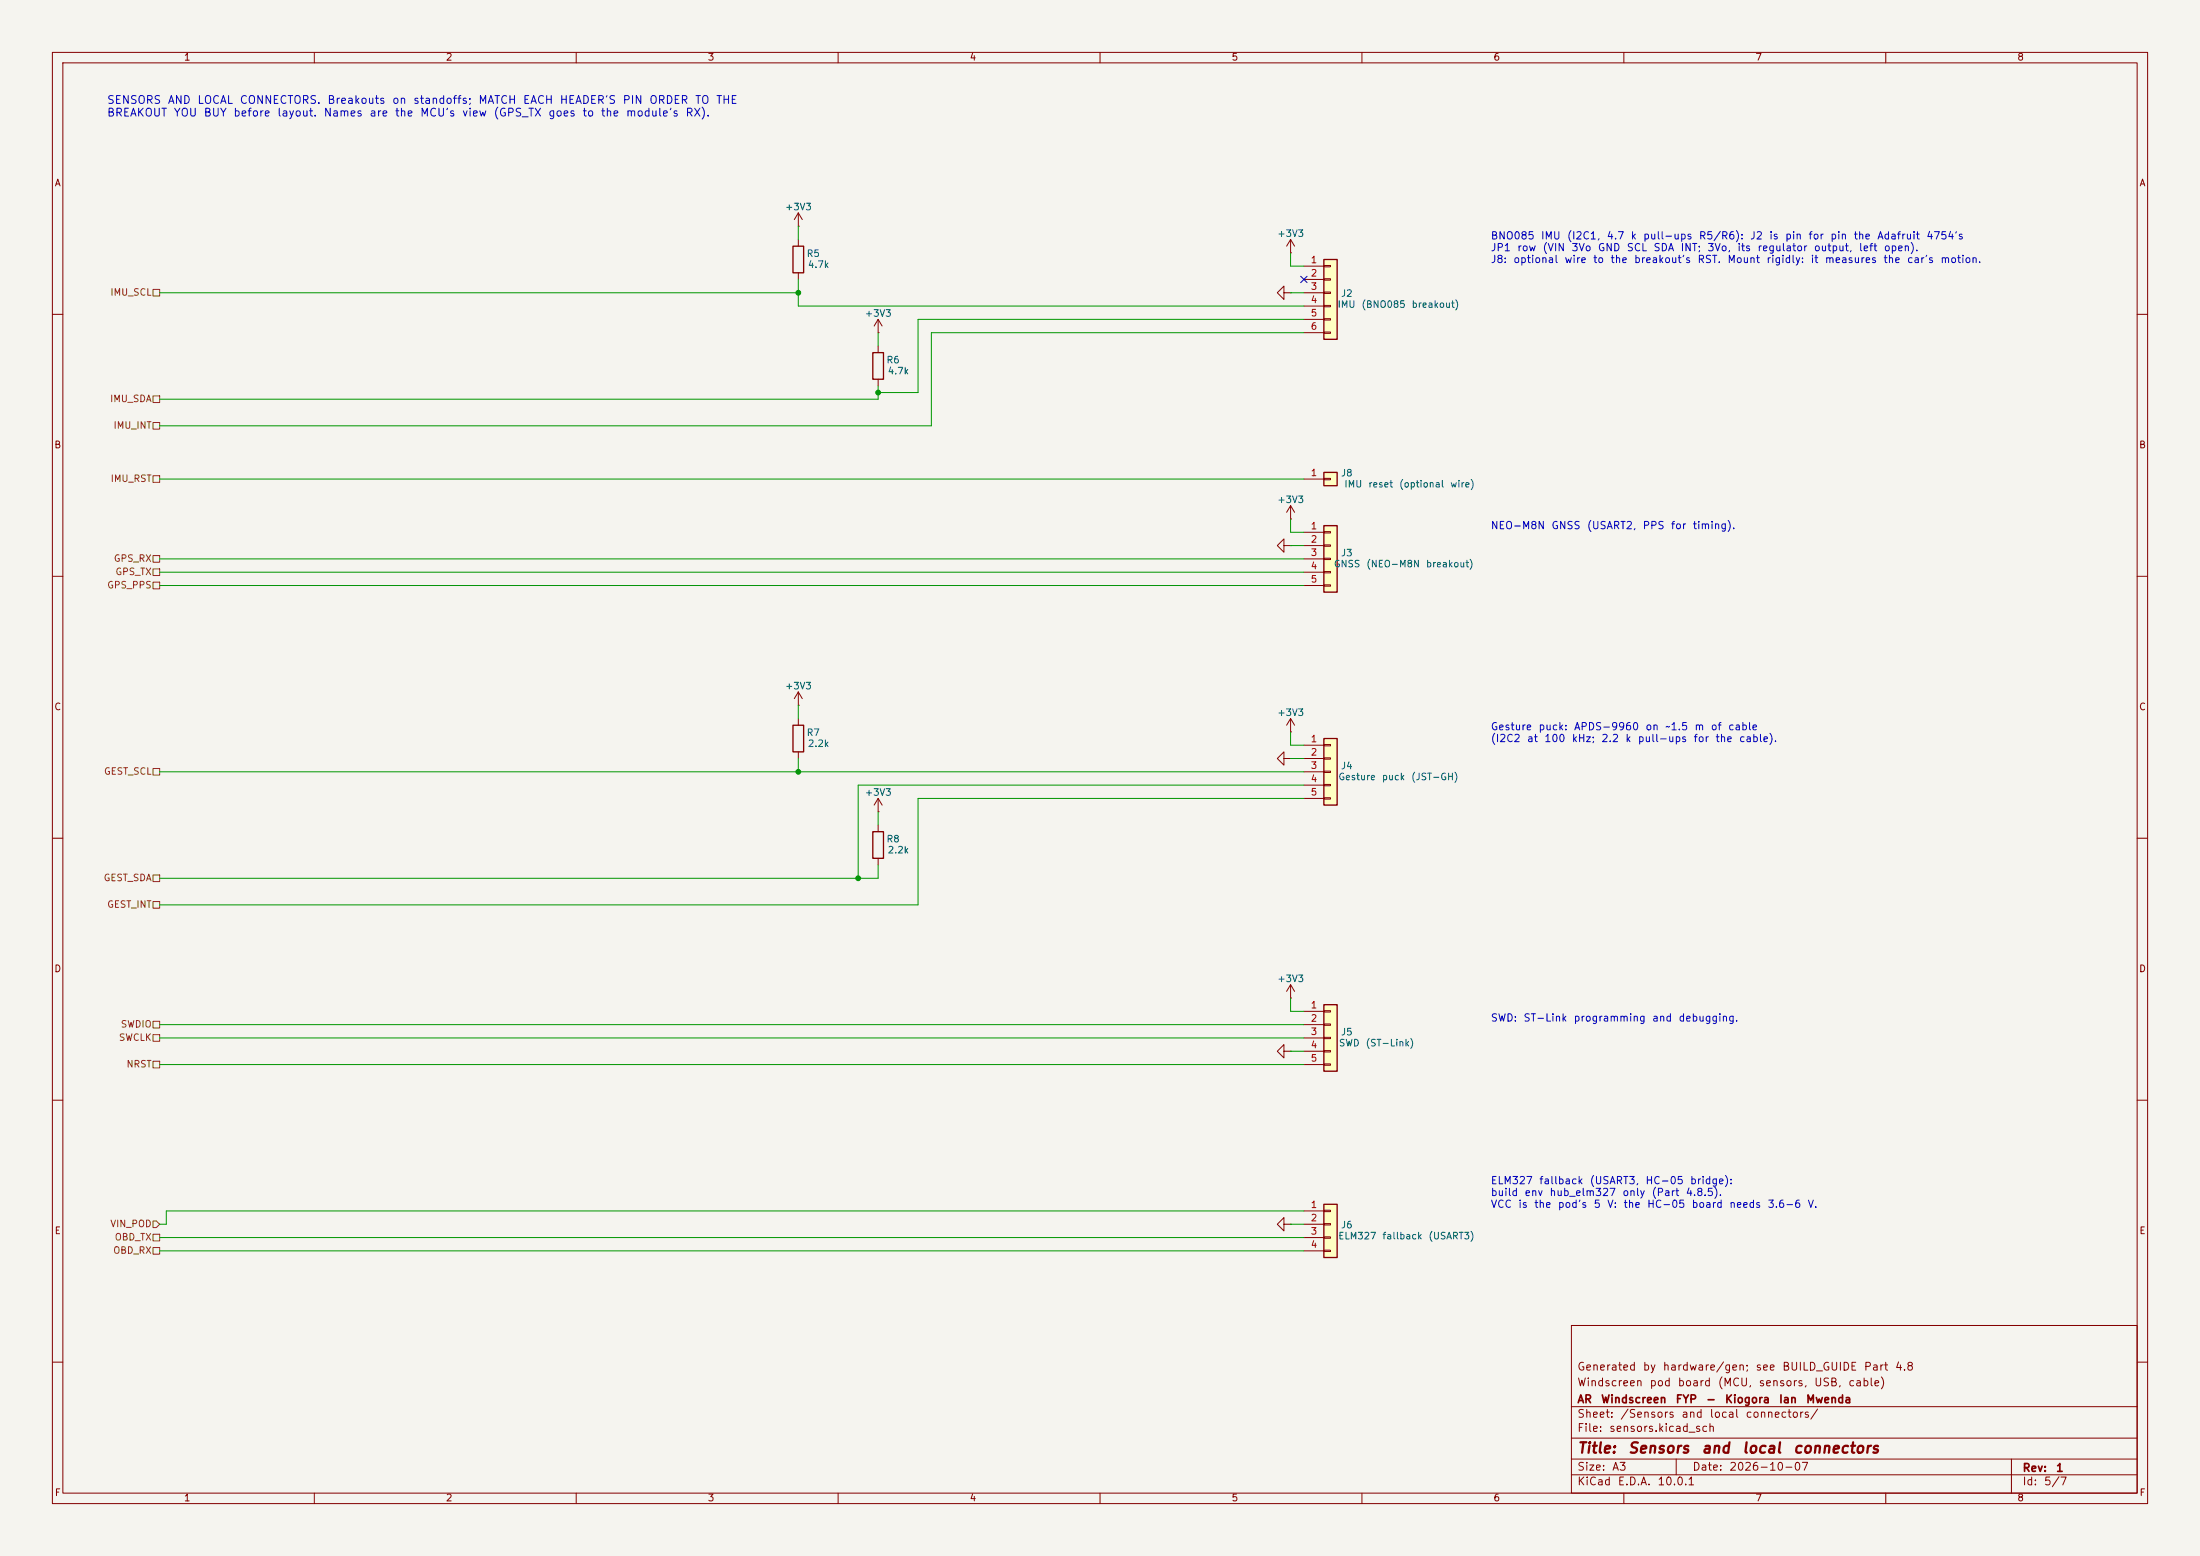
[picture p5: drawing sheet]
(kicad_sch
 (version 20250610)
 (generator "eeschema")
 (generator_version "10.0")
 (paper "A3")
 (title_block
  (title "Sensors and local connectors")
  (date "2026-10-07")
  (rev "1")
  (company "AR Windscreen FYP - Kiogora Ian Mwenda")
  (comment 1 "Windscreen pod board (MCU, sensors, USB, cable)")
  (comment 2 "Generated by hardware/gen; see BUILD_GUIDE Part 4.8"))
 (lib_symbols
  (symbol "Connector_Generic:Conn_01x06"
   (pin_names
    (offset 1.016) (hide yes)) (exclude_from_sim no) (in_bom yes) (on_board yes)
   (in_pos_files yes)
   (duplicate_pin_numbers_are_jumpers no)
   (property "Reference" "J" (at 0 7.62 0) (show_name no) (do_not_autoplace no) (effects (font (size 1.27 1.27))))
   (property "Value" "Conn_01x06" (at 0 -10.16 0) (show_name no) (do_not_autoplace no) (effects (font (size 1.27 1.27))))
   (property "Footprint" "" (at 0 0 0) (show_name no) (do_not_autoplace no) (hide yes) (effects (font (size 1.27 1.27))))
   (property "Datasheet" "" (at 0 0 0) (show_name no) (do_not_autoplace no) (hide yes) (effects (font (size 1.27 1.27))))
   (property "Description" "Generic connector, single row, 01x06, script generated (kicad-library-utils/schlib/autogen/connector/)" (at 0 0 0) (show_name no) (do_not_autoplace no) (hide yes) (effects (font (size 1.27 1.27))))
   (symbol "Conn_01x06_1_1"
    (rectangle (start -1.27 6.35) (end 1.27 -8.89) (stroke (width 0.254) (type default)) (fill (type background)))
    (rectangle (start -1.27 5.207) (end 0 4.953) (stroke (width 0.1524) (type default)) (fill (type none)))
    (rectangle (start -1.27 2.667) (end 0 2.413) (stroke (width 0.1524) (type default)) (fill (type none)))
    (rectangle (start -1.27 0.127) (end 0 -0.127) (stroke (width 0.1524) (type default)) (fill (type none)))
    (rectangle (start -1.27 -2.413) (end 0 -2.667) (stroke (width 0.1524) (type default)) (fill (type none)))
    (rectangle (start -1.27 -4.953) (end 0 -5.207) (stroke (width 0.1524) (type default)) (fill (type none)))
    (rectangle (start -1.27 -7.493) (end 0 -7.747) (stroke (width 0.1524) (type default)) (fill (type none)))
    (pin passive line (at -5.08 5.08 0) (length 3.81) (name "Pin_1" (effects (font (size 1.27 1.27)))) (number "1" (effects (font (size 1.27 1.27)))))
    (pin passive line (at -5.08 2.54 0) (length 3.81) (name "Pin_2" (effects (font (size 1.27 1.27)))) (number "2" (effects (font (size 1.27 1.27)))))
    (pin passive line (at -5.08 0 0) (length 3.81) (name "Pin_3" (effects (font (size 1.27 1.27)))) (number "3" (effects (font (size 1.27 1.27)))))
    (pin passive line (at -5.08 -2.54 0) (length 3.81) (name "Pin_4" (effects (font (size 1.27 1.27)))) (number "4" (effects (font (size 1.27 1.27)))))
    (pin passive line (at -5.08 -5.08 0) (length 3.81) (name "Pin_5" (effects (font (size 1.27 1.27)))) (number "5" (effects (font (size 1.27 1.27)))))
    (pin passive line (at -5.08 -7.62 0) (length 3.81) (name "Pin_6" (effects (font (size 1.27 1.27)))) (number "6" (effects (font (size 1.27 1.27))))))
   (embedded_fonts no))
  (symbol "Connector_Generic:Conn_01x01"
   (pin_names
    (offset 1.016) (hide yes)) (exclude_from_sim no) (in_bom yes) (on_board yes)
   (in_pos_files yes)
   (duplicate_pin_numbers_are_jumpers no)
   (property "Reference" "J" (at 0 2.54 0) (show_name no) (do_not_autoplace no) (effects (font (size 1.27 1.27))))
   (property "Value" "Conn_01x01" (at 0 -2.54 0) (show_name no) (do_not_autoplace no) (effects (font (size 1.27 1.27))))
   (property "Footprint" "" (at 0 0 0) (show_name no) (do_not_autoplace no) (hide yes) (effects (font (size 1.27 1.27))))
   (property "Datasheet" "" (at 0 0 0) (show_name no) (do_not_autoplace no) (hide yes) (effects (font (size 1.27 1.27))))
   (property "Description" "Generic connector, single row, 01x01, script generated (kicad-library-utils/schlib/autogen/connector/)" (at 0 0 0) (show_name no) (do_not_autoplace no) (hide yes) (effects (font (size 1.27 1.27))))
   (symbol "Conn_01x01_1_1"
    (rectangle (start -1.27 1.27) (end 1.27 -1.27) (stroke (width 0.254) (type default)) (fill (type background)))
    (rectangle (start -1.27 0.127) (end 0 -0.127) (stroke (width 0.1524) (type default)) (fill (type none)))
    (pin passive line (at -5.08 0 0) (length 3.81) (name "Pin_1" (effects (font (size 1.27 1.27)))) (number "1" (effects (font (size 1.27 1.27))))))
   (embedded_fonts no))
  (symbol "Device:R"
   (pin_numbers (hide yes))
   (pin_names
    (offset 0)) (exclude_from_sim no) (in_bom yes) (on_board yes)
   (in_pos_files yes)
   (duplicate_pin_numbers_are_jumpers no)
   (property "Reference" "R" (at 2.032 0 90) (show_name no) (do_not_autoplace no) (effects (font (size 1.27 1.27))))
   (property "Value" "R" (at 0 0 90) (show_name no) (do_not_autoplace no) (effects (font (size 1.27 1.27))))
   (property "Footprint" "" (at -1.778 0 90) (show_name no) (do_not_autoplace no) (hide yes) (effects (font (size 1.27 1.27))))
   (property "Datasheet" "" (at 0 0 0) (show_name no) (do_not_autoplace no) (hide yes) (effects (font (size 1.27 1.27))))
   (property "Description" "Resistor" (at 0 0 0) (show_name no) (do_not_autoplace no) (hide yes) (effects (font (size 1.27 1.27))))
   (symbol "R_0_1"
    (rectangle (start -1.016 -2.54) (end 1.016 2.54) (stroke (width 0.254) (type default)) (fill (type none))))
   (symbol "R_1_1"
    (pin passive line (at 0 3.81 270) (length 1.27) (name "" (effects (font (size 1.27 1.27)))) (number "1" (effects (font (size 1.27 1.27)))))
    (pin passive line (at 0 -3.81 90) (length 1.27) (name "" (effects (font (size 1.27 1.27)))) (number "2" (effects (font (size 1.27 1.27))))))
   (embedded_fonts no))
  (symbol "Connector_Generic:Conn_01x05"
   (pin_names
    (offset 1.016) (hide yes)) (exclude_from_sim no) (in_bom yes) (on_board yes)
   (in_pos_files yes)
   (duplicate_pin_numbers_are_jumpers no)
   (property "Reference" "J" (at 0 7.62 0) (show_name no) (do_not_autoplace no) (effects (font (size 1.27 1.27))))
   (property "Value" "Conn_01x05" (at 0 -7.62 0) (show_name no) (do_not_autoplace no) (effects (font (size 1.27 1.27))))
   (property "Footprint" "" (at 0 0 0) (show_name no) (do_not_autoplace no) (hide yes) (effects (font (size 1.27 1.27))))
   (property "Datasheet" "" (at 0 0 0) (show_name no) (do_not_autoplace no) (hide yes) (effects (font (size 1.27 1.27))))
   (property "Description" "Generic connector, single row, 01x05, script generated (kicad-library-utils/schlib/autogen/connector/)" (at 0 0 0) (show_name no) (do_not_autoplace no) (hide yes) (effects (font (size 1.27 1.27))))
   (symbol "Conn_01x05_1_1"
    (rectangle (start -1.27 6.35) (end 1.27 -6.35) (stroke (width 0.254) (type default)) (fill (type background)))
    (rectangle (start -1.27 5.207) (end 0 4.953) (stroke (width 0.1524) (type default)) (fill (type none)))
    (rectangle (start -1.27 2.667) (end 0 2.413) (stroke (width 0.1524) (type default)) (fill (type none)))
    (rectangle (start -1.27 0.127) (end 0 -0.127) (stroke (width 0.1524) (type default)) (fill (type none)))
    (rectangle (start -1.27 -2.413) (end 0 -2.667) (stroke (width 0.1524) (type default)) (fill (type none)))
    (rectangle (start -1.27 -4.953) (end 0 -5.207) (stroke (width 0.1524) (type default)) (fill (type none)))
    (pin passive line (at -5.08 5.08 0) (length 3.81) (name "Pin_1" (effects (font (size 1.27 1.27)))) (number "1" (effects (font (size 1.27 1.27)))))
    (pin passive line (at -5.08 2.54 0) (length 3.81) (name "Pin_2" (effects (font (size 1.27 1.27)))) (number "2" (effects (font (size 1.27 1.27)))))
    (pin passive line (at -5.08 0 0) (length 3.81) (name "Pin_3" (effects (font (size 1.27 1.27)))) (number "3" (effects (font (size 1.27 1.27)))))
    (pin passive line (at -5.08 -2.54 0) (length 3.81) (name "Pin_4" (effects (font (size 1.27 1.27)))) (number "4" (effects (font (size 1.27 1.27)))))
    (pin passive line (at -5.08 -5.08 0) (length 3.81) (name "Pin_5" (effects (font (size 1.27 1.27)))) (number "5" (effects (font (size 1.27 1.27))))))
   (embedded_fonts no))
  (symbol "Connector_Generic:Conn_01x04"
   (pin_names
    (offset 1.016) (hide yes)) (exclude_from_sim no) (in_bom yes) (on_board yes)
   (in_pos_files yes)
   (duplicate_pin_numbers_are_jumpers no)
   (property "Reference" "J" (at 0 5.08 0) (show_name no) (do_not_autoplace no) (effects (font (size 1.27 1.27))))
   (property "Value" "Conn_01x04" (at 0 -7.62 0) (show_name no) (do_not_autoplace no) (effects (font (size 1.27 1.27))))
   (property "Footprint" "" (at 0 0 0) (show_name no) (do_not_autoplace no) (hide yes) (effects (font (size 1.27 1.27))))
   (property "Datasheet" "" (at 0 0 0) (show_name no) (do_not_autoplace no) (hide yes) (effects (font (size 1.27 1.27))))
   (property "Description" "Generic connector, single row, 01x04, script generated (kicad-library-utils/schlib/autogen/connector/)" (at 0 0 0) (show_name no) (do_not_autoplace no) (hide yes) (effects (font (size 1.27 1.27))))
   (symbol "Conn_01x04_1_1"
    (rectangle (start -1.27 3.81) (end 1.27 -6.35) (stroke (width 0.254) (type default)) (fill (type background)))
    (rectangle (start -1.27 2.667) (end 0 2.413) (stroke (width 0.1524) (type default)) (fill (type none)))
    (rectangle (start -1.27 0.127) (end 0 -0.127) (stroke (width 0.1524) (type default)) (fill (type none)))
    (rectangle (start -1.27 -2.413) (end 0 -2.667) (stroke (width 0.1524) (type default)) (fill (type none)))
    (rectangle (start -1.27 -4.953) (end 0 -5.207) (stroke (width 0.1524) (type default)) (fill (type none)))
    (pin passive line (at -5.08 2.54 0) (length 3.81) (name "Pin_1" (effects (font (size 1.27 1.27)))) (number "1" (effects (font (size 1.27 1.27)))))
    (pin passive line (at -5.08 0 0) (length 3.81) (name "Pin_2" (effects (font (size 1.27 1.27)))) (number "2" (effects (font (size 1.27 1.27)))))
    (pin passive line (at -5.08 -2.54 0) (length 3.81) (name "Pin_3" (effects (font (size 1.27 1.27)))) (number "3" (effects (font (size 1.27 1.27)))))
    (pin passive line (at -5.08 -5.08 0) (length 3.81) (name "Pin_4" (effects (font (size 1.27 1.27)))) (number "4" (effects (font (size 1.27 1.27))))))
   (embedded_fonts no))
  (symbol "power:+3V3"
   (power global)
   (pin_numbers (hide yes))
   (pin_names
    (offset 0) (hide yes)) (exclude_from_sim no) (in_bom yes) (on_board yes)
   (in_pos_files yes)
   (duplicate_pin_numbers_are_jumpers no)
   (property "Reference" "#PWR" (at 0 -3.81 0) (show_name no) (do_not_autoplace no) (hide yes) (effects (font (size 1.27 1.27))))
   (property "Value" "+3V3" (at 0 3.556 0) (show_name no) (do_not_autoplace no) (effects (font (size 1.27 1.27))))
   (property "Footprint" "" (at 0 0 0) (show_name no) (do_not_autoplace no) (hide yes) (effects (font (size 1.27 1.27))))
   (property "Datasheet" "" (at 0 0 0) (show_name no) (do_not_autoplace no) (hide yes) (effects (font (size 1.27 1.27))))
   (property "Description" "Power symbol creates a global label with name \"+3V3\"" (at 0 0 0) (show_name no) (do_not_autoplace no) (hide yes) (effects (font (size 1.27 1.27))))
   (symbol "+3V3_0_1"
    (polyline (pts (xy -0.762 1.27) (xy 0 2.54)) (stroke (width 0) (type default)) (fill (type none)))
    (polyline (pts (xy 0 2.54) (xy 0.762 1.27)) (stroke (width 0) (type default)) (fill (type none)))
    (polyline (pts (xy 0 0) (xy 0 2.54)) (stroke (width 0) (type default)) (fill (type none))))
   (symbol "+3V3_1_1"
    (pin power_in line (at 0 0 90) (length 0) (name "" (effects (font (size 1.27 1.27)))) (number "1" (effects (font (size 1.27 1.27))))))
   (embedded_fonts no))
  (symbol "power:GND"
   (power global)
   (pin_numbers (hide yes))
   (pin_names
    (offset 0) (hide yes)) (exclude_from_sim no) (in_bom yes) (on_board yes)
   (in_pos_files yes)
   (duplicate_pin_numbers_are_jumpers no)
   (property "Reference" "#PWR" (at 0 -6.35 0) (show_name no) (do_not_autoplace no) (hide yes) (effects (font (size 1.27 1.27))))
   (property "Value" "GND" (at 0 -3.81 0) (show_name no) (do_not_autoplace no) (effects (font (size 1.27 1.27))))
   (property "Footprint" "" (at 0 0 0) (show_name no) (do_not_autoplace no) (hide yes) (effects (font (size 1.27 1.27))))
   (property "Datasheet" "" (at 0 0 0) (show_name no) (do_not_autoplace no) (hide yes) (effects (font (size 1.27 1.27))))
   (property "Description" "Power symbol creates a global label with name \"GND\" , ground" (at 0 0 0) (show_name no) (do_not_autoplace no) (hide yes) (effects (font (size 1.27 1.27))))
   (symbol "GND_0_1"
    (polyline (pts (xy 0 0) (xy 0 -1.27) (xy 1.27 -1.27) (xy 0 -2.54) (xy -1.27 -1.27) (xy 0 -1.27)) (stroke (width 0) (type default)) (fill (type none))))
   (symbol "GND_1_1"
    (pin power_in line (at 0 0 270) (length 0) (name "" (effects (font (size 1.27 1.27)))) (number "1" (effects (font (size 1.27 1.27))))))
   (embedded_fonts no)))
 (text "SENSORS AND LOCAL CONNECTORS. Breakouts on standoffs; MATCH EACH HEADER'S PIN ORDER TO THE\nBREAKOUT YOU BUY before layout. Names are the MCU's view (GPS_TX goes to the module's RX)."
  (exclude_from_sim no)
  (at 20.32 22.86 0)
  (effects (font (size 1.5 1.5)) (justify left bottom)))
 (text "BNO085 IMU (I2C1, 4.7 k pull-ups R5/R6): J2 is pin for pin the Adafruit 4754's\nJP1 row (VIN 3Vo GND SCL SDA INT; 3Vo, its regulator output, left open).\nJ8: optional wire to the breakout's RST. Mount rigidly: it measures the car's motion."
  (exclude_from_sim no)
  (at 284.48 50.8 0)
  (effects (font (size 1.4 1.4)) (justify left bottom)))
 (text "NEO-M8N GNSS (USART2, PPS for timing)."
  (exclude_from_sim no)
  (at 284.48 101.6 0)
  (effects (font (size 1.4 1.4)) (justify left bottom)))
 (text "Gesture puck: APDS-9960 on ~1.5 m of cable\n(I2C2 at 100 kHz; 2.2 k pull-ups for the cable)."
  (exclude_from_sim no)
  (at 284.48 142.24 0)
  (effects (font (size 1.4 1.4)) (justify left bottom)))
 (text "SWD: ST-Link programming and debugging."
  (exclude_from_sim no)
  (at 284.48 195.58 0)
  (effects (font (size 1.4 1.4)) (justify left bottom)))
 (text "ELM327 fallback (USART3, HC-05 bridge):\nbuild env hub_elm327 only (Part 4.8.5).\nVCC is the pod's 5 V: the HC-05 board needs 3.6-6 V."
  (exclude_from_sim no)
  (at 284.48 231.14 0)
  (effects (font (size 1.4 1.4)) (justify left bottom)))
 (symbol
  (lib_id "Connector_Generic:Conn_01x06")
  (at 254.0 55.88 0)
  (unit 1)
  (exclude_from_sim no)
  (in_bom yes)
  (on_board yes)
  (dnp no)
  (property "Reference" "J2" (at 257.086 56.1 0) (effects (font (size 1.27 1.27))))
  (property "Value" "IMU (BNO085 breakout)" (at 266.738 58.2 0) (effects (font (size 1.27 1.27))))
  (property "Footprint" "Connector_PinHeader_2.54mm:PinHeader_1x06_P2.54mm_Vertical" (at 254.0 55.88 0) (hide yes) (effects (font (size 1.27 1.27))))
  (property "Datasheet" "" (at 254.0 55.88 0) (hide yes) (effects (font (size 1.27 1.27))))
  (property "Description" "Adafruit 4754 JP1 row: VIN 3Vo(open) GND SCL SDA INT; mount the breakout rigidly" (at 254.0 55.88 0) (hide yes) (effects (font (size 1.27 1.27))))
  (pin "1")
  (pin "2")
  (pin "3")
  (pin "4")
  (pin "5")
  (pin "6"))
 (symbol
  (lib_id "Connector_Generic:Conn_01x01")
  (at 254.0 91.44 0)
  (unit 1)
  (exclude_from_sim no)
  (in_bom yes)
  (on_board yes)
  (dnp no)
  (property "Reference" "J8" (at 257.086 90.39 0) (effects (font (size 1.27 1.27))))
  (property "Value" "IMU reset (optional wire)" (at 268.77 92.49 0) (effects (font (size 1.27 1.27))))
  (property "Footprint" "Connector_PinHeader_2.54mm:PinHeader_1x01_P2.54mm_Vertical" (at 254.0 91.44 0) (hide yes) (effects (font (size 1.27 1.27))))
  (property "Datasheet" "" (at 254.0 91.44 0) (hide yes) (effects (font (size 1.27 1.27))))
  (property "Description" "optional jumper to the BNO085 breakout's RST (JP2 pin 4)" (at 254.0 91.44 0) (hide yes) (effects (font (size 1.27 1.27))))
  (pin "1"))
 (symbol
  (lib_id "Device:R")
  (at 152.4 49.53 0)
  (unit 1)
  (exclude_from_sim no)
  (in_bom yes)
  (on_board yes)
  (dnp no)
  (property "Reference" "R5" (at 155.232 48.48 0) (effects (font (size 1.27 1.27))))
  (property "Value" "4.7k" (at 156.248 50.58 0) (effects (font (size 1.27 1.27))))
  (property "Footprint" "Resistor_SMD:R_0805_2012Metric" (at 152.4 49.53 0) (hide yes) (effects (font (size 1.27 1.27))))
  (property "Datasheet" "" (at 152.4 49.53 0) (hide yes) (effects (font (size 1.27 1.27))))
  (property "Description" "" (at 152.4 49.53 0) (hide yes) (effects (font (size 1.27 1.27))))
  (pin "1")
  (pin "2"))
 (symbol
  (lib_id "Device:R")
  (at 167.64 69.85 0)
  (unit 1)
  (exclude_from_sim no)
  (in_bom yes)
  (on_board yes)
  (dnp no)
  (property "Reference" "R6" (at 170.472 68.8 0) (effects (font (size 1.27 1.27))))
  (property "Value" "4.7k" (at 171.488 70.9 0) (effects (font (size 1.27 1.27))))
  (property "Footprint" "Resistor_SMD:R_0805_2012Metric" (at 167.64 69.85 0) (hide yes) (effects (font (size 1.27 1.27))))
  (property "Datasheet" "" (at 167.64 69.85 0) (hide yes) (effects (font (size 1.27 1.27))))
  (property "Description" "" (at 167.64 69.85 0) (hide yes) (effects (font (size 1.27 1.27))))
  (pin "1")
  (pin "2"))
 (symbol
  (lib_id "Connector_Generic:Conn_01x05")
  (at 254.0 106.68 0)
  (unit 1)
  (exclude_from_sim no)
  (in_bom yes)
  (on_board yes)
  (dnp no)
  (property "Reference" "J3" (at 257.086 105.63 0) (effects (font (size 1.27 1.27))))
  (property "Value" "GNSS (NEO-M8N breakout)" (at 267.754 107.73 0) (effects (font (size 1.27 1.27))))
  (property "Footprint" "Connector_PinHeader_2.54mm:PinHeader_1x05_P2.54mm_Vertical" (at 254.0 106.68 0) (hide yes) (effects (font (size 1.27 1.27))))
  (property "Datasheet" "" (at 254.0 106.68 0) (hide yes) (effects (font (size 1.27 1.27))))
  (property "Description" "MCU GPS_TX goes to the module's RX: names are the MCU's view. Match the breakout's pin order before layout" (at 254.0 106.68 0) (hide yes) (effects (font (size 1.27 1.27))))
  (pin "1")
  (pin "2")
  (pin "3")
  (pin "4")
  (pin "5"))
 (symbol
  (lib_id "Connector_Generic:Conn_01x05")
  (at 254.0 147.32 0)
  (unit 1)
  (exclude_from_sim no)
  (in_bom yes)
  (on_board yes)
  (dnp no)
  (property "Reference" "J4" (at 257.086 146.27 0) (effects (font (size 1.27 1.27))))
  (property "Value" "Gesture puck (JST-GH)" (at 266.738 148.37 0) (effects (font (size 1.27 1.27))))
  (property "Footprint" "Connector_JST:JST_GH_SM05B-GHS-TB_1x05-1MP_P1.25mm_Horizontal" (at 254.0 147.32 0) (hide yes) (effects (font (size 1.27 1.27))))
  (property "Datasheet" "" (at 254.0 147.32 0) (hide yes) (effects (font (size 1.27 1.27))))
  (property "Description" "APDS-9960 on its own ~1.5 m cable, I2C2 at 100 kHz" (at 254.0 147.32 0) (hide yes) (effects (font (size 1.27 1.27))))
  (pin "1")
  (pin "2")
  (pin "3")
  (pin "4")
  (pin "5"))
 (symbol
  (lib_id "Device:R")
  (at 152.4 140.97 0)
  (unit 1)
  (exclude_from_sim no)
  (in_bom yes)
  (on_board yes)
  (dnp no)
  (property "Reference" "R7" (at 155.232 139.92 0) (effects (font (size 1.27 1.27))))
  (property "Value" "2.2k" (at 156.248 142.02 0) (effects (font (size 1.27 1.27))))
  (property "Footprint" "Resistor_SMD:R_0805_2012Metric" (at 152.4 140.97 0) (hide yes) (effects (font (size 1.27 1.27))))
  (property "Datasheet" "" (at 152.4 140.97 0) (hide yes) (effects (font (size 1.27 1.27))))
  (property "Description" "stronger pull-up for the cable" (at 152.4 140.97 0) (hide yes) (effects (font (size 1.27 1.27))))
  (pin "1")
  (pin "2"))
 (symbol
  (lib_id "Device:R")
  (at 167.64 161.29 0)
  (unit 1)
  (exclude_from_sim no)
  (in_bom yes)
  (on_board yes)
  (dnp no)
  (property "Reference" "R8" (at 170.472 160.24 0) (effects (font (size 1.27 1.27))))
  (property "Value" "2.2k" (at 171.488 162.34 0) (effects (font (size 1.27 1.27))))
  (property "Footprint" "Resistor_SMD:R_0805_2012Metric" (at 167.64 161.29 0) (hide yes) (effects (font (size 1.27 1.27))))
  (property "Datasheet" "" (at 167.64 161.29 0) (hide yes) (effects (font (size 1.27 1.27))))
  (property "Description" "" (at 167.64 161.29 0) (hide yes) (effects (font (size 1.27 1.27))))
  (pin "1")
  (pin "2"))
 (symbol
  (lib_id "Connector_Generic:Conn_01x05")
  (at 254.0 198.12 0)
  (unit 1)
  (exclude_from_sim no)
  (in_bom yes)
  (on_board yes)
  (dnp no)
  (property "Reference" "J5" (at 257.086 197.07 0) (effects (font (size 1.27 1.27))))
  (property "Value" "SWD (ST-Link)" (at 262.674 199.17 0) (effects (font (size 1.27 1.27))))
  (property "Footprint" "Connector_PinHeader_2.54mm:PinHeader_1x05_P2.54mm_Vertical" (at 254.0 198.12 0) (hide yes) (effects (font (size 1.27 1.27))))
  (property "Datasheet" "" (at 254.0 198.12 0) (hide yes) (effects (font (size 1.27 1.27))))
  (property "Description" "" (at 254.0 198.12 0) (hide yes) (effects (font (size 1.27 1.27))))
  (pin "1")
  (pin "2")
  (pin "3")
  (pin "4")
  (pin "5"))
 (symbol
  (lib_id "Connector_Generic:Conn_01x04")
  (at 254.0 233.68 0)
  (unit 1)
  (exclude_from_sim no)
  (in_bom yes)
  (on_board yes)
  (dnp no)
  (property "Reference" "J6" (at 257.086 233.9 0) (effects (font (size 1.27 1.27))))
  (property "Value" "ELM327 fallback (USART3)" (at 268.262 236.0 0) (effects (font (size 1.27 1.27))))
  (property "Footprint" "Connector_PinHeader_2.54mm:PinHeader_1x04_P2.54mm_Vertical" (at 254.0 233.68 0) (hide yes) (effects (font (size 1.27 1.27))))
  (property "Datasheet" "" (at 254.0 233.68 0) (hide yes) (effects (font (size 1.27 1.27))))
  (property "Description" "HC-05 bridge to a Bluetooth ELM327, env:hub_elm327 only (Part 4.8.5); VCC is the pod's 5 V" (at 254.0 233.68 0) (hide yes) (effects (font (size 1.27 1.27))))
  (pin "1")
  (pin "2")
  (pin "3")
  (pin "4"))
 (no_connect
  (at 248.92 53.34))
 (wire
  (pts (xy 248.92 50.8) (xy 246.38 50.8))
  (stroke (width 0) (type default)))
 (wire
  (pts (xy 246.38 50.8) (xy 246.38 48.26))
  (stroke (width 0) (type default)))
 (symbol
  (lib_id "power:+3V3")
  (at 246.38 48.26 0)
  (unit 1)
  (exclude_from_sim no)
  (in_bom yes)
  (on_board yes)
  (dnp no)
  (property "Reference" "#PWR042" (at 246.38 48.26 0) (hide yes) (effects (font (size 1.27 1.27))))
  (property "Value" "+3V3" (at 246.38 44.66 0) (effects (font (size 1.27 1.27))))
  (property "Footprint" "" (at 246.38 48.26 0) (hide yes) (effects (font (size 1.27 1.27))))
  (property "Datasheet" "" (at 246.38 48.26 0) (hide yes) (effects (font (size 1.27 1.27))))
  (pin "1"))
 (wire
  (pts (xy 248.92 55.88) (xy 246.38 55.88))
  (stroke (width 0) (type default)))
 (symbol
  (lib_id "power:GND")
  (at 246.38 55.88 270)
  (unit 1)
  (exclude_from_sim no)
  (in_bom yes)
  (on_board yes)
  (dnp no)
  (property "Reference" "#PWR043" (at 246.38 55.88 0) (hide yes) (effects (font (size 1.27 1.27))))
  (property "Value" "GND" (at 251.33 55.88 90) (hide yes) (effects (font (size 1.27 1.27))))
  (property "Footprint" "" (at 246.38 55.88 0) (hide yes) (effects (font (size 1.27 1.27))))
  (property "Datasheet" "" (at 246.38 55.88 0) (hide yes) (effects (font (size 1.27 1.27))))
  (pin "1"))
 (wire
  (pts (xy 152.4 45.72) (xy 152.4 43.18))
  (stroke (width 0) (type default)))
 (symbol
  (lib_id "power:+3V3")
  (at 152.4 43.18 0)
  (unit 1)
  (exclude_from_sim no)
  (in_bom yes)
  (on_board yes)
  (dnp no)
  (property "Reference" "#PWR044" (at 152.4 43.18 0) (hide yes) (effects (font (size 1.27 1.27))))
  (property "Value" "+3V3" (at 152.4 39.58 0) (effects (font (size 1.27 1.27))))
  (property "Footprint" "" (at 152.4 43.18 0) (hide yes) (effects (font (size 1.27 1.27))))
  (property "Datasheet" "" (at 152.4 43.18 0) (hide yes) (effects (font (size 1.27 1.27))))
  (pin "1"))
 (wire
  (pts (xy 167.64 66.04) (xy 167.64 63.5))
  (stroke (width 0) (type default)))
 (symbol
  (lib_id "power:+3V3")
  (at 167.64 63.5 0)
  (unit 1)
  (exclude_from_sim no)
  (in_bom yes)
  (on_board yes)
  (dnp no)
  (property "Reference" "#PWR045" (at 167.64 63.5 0) (hide yes) (effects (font (size 1.27 1.27))))
  (property "Value" "+3V3" (at 167.64 59.9 0) (effects (font (size 1.27 1.27))))
  (property "Footprint" "" (at 167.64 63.5 0) (hide yes) (effects (font (size 1.27 1.27))))
  (property "Datasheet" "" (at 167.64 63.5 0) (hide yes) (effects (font (size 1.27 1.27))))
  (pin "1"))
 (wire
  (pts (xy 248.92 101.6) (xy 246.38 101.6))
  (stroke (width 0) (type default)))
 (wire
  (pts (xy 246.38 101.6) (xy 246.38 99.06))
  (stroke (width 0) (type default)))
 (symbol
  (lib_id "power:+3V3")
  (at 246.38 99.06 0)
  (unit 1)
  (exclude_from_sim no)
  (in_bom yes)
  (on_board yes)
  (dnp no)
  (property "Reference" "#PWR046" (at 246.38 99.06 0) (hide yes) (effects (font (size 1.27 1.27))))
  (property "Value" "+3V3" (at 246.38 95.46 0) (effects (font (size 1.27 1.27))))
  (property "Footprint" "" (at 246.38 99.06 0) (hide yes) (effects (font (size 1.27 1.27))))
  (property "Datasheet" "" (at 246.38 99.06 0) (hide yes) (effects (font (size 1.27 1.27))))
  (pin "1"))
 (wire
  (pts (xy 248.92 104.14) (xy 246.38 104.14))
  (stroke (width 0) (type default)))
 (symbol
  (lib_id "power:GND")
  (at 246.38 104.14 270)
  (unit 1)
  (exclude_from_sim no)
  (in_bom yes)
  (on_board yes)
  (dnp no)
  (property "Reference" "#PWR047" (at 246.38 104.14 0) (hide yes) (effects (font (size 1.27 1.27))))
  (property "Value" "GND" (at 251.33 104.14 90) (hide yes) (effects (font (size 1.27 1.27))))
  (property "Footprint" "" (at 246.38 104.14 0) (hide yes) (effects (font (size 1.27 1.27))))
  (property "Datasheet" "" (at 246.38 104.14 0) (hide yes) (effects (font (size 1.27 1.27))))
  (pin "1"))
 (wire
  (pts (xy 248.92 142.24) (xy 246.38 142.24))
  (stroke (width 0) (type default)))
 (wire
  (pts (xy 246.38 142.24) (xy 246.38 139.7))
  (stroke (width 0) (type default)))
 (symbol
  (lib_id "power:+3V3")
  (at 246.38 139.7 0)
  (unit 1)
  (exclude_from_sim no)
  (in_bom yes)
  (on_board yes)
  (dnp no)
  (property "Reference" "#PWR048" (at 246.38 139.7 0) (hide yes) (effects (font (size 1.27 1.27))))
  (property "Value" "+3V3" (at 246.38 136.1 0) (effects (font (size 1.27 1.27))))
  (property "Footprint" "" (at 246.38 139.7 0) (hide yes) (effects (font (size 1.27 1.27))))
  (property "Datasheet" "" (at 246.38 139.7 0) (hide yes) (effects (font (size 1.27 1.27))))
  (pin "1"))
 (wire
  (pts (xy 248.92 144.78) (xy 246.38 144.78))
  (stroke (width 0) (type default)))
 (symbol
  (lib_id "power:GND")
  (at 246.38 144.78 270)
  (unit 1)
  (exclude_from_sim no)
  (in_bom yes)
  (on_board yes)
  (dnp no)
  (property "Reference" "#PWR049" (at 246.38 144.78 0) (hide yes) (effects (font (size 1.27 1.27))))
  (property "Value" "GND" (at 251.33 144.78 90) (hide yes) (effects (font (size 1.27 1.27))))
  (property "Footprint" "" (at 246.38 144.78 0) (hide yes) (effects (font (size 1.27 1.27))))
  (property "Datasheet" "" (at 246.38 144.78 0) (hide yes) (effects (font (size 1.27 1.27))))
  (pin "1"))
 (wire
  (pts (xy 152.4 137.16) (xy 152.4 134.62))
  (stroke (width 0) (type default)))
 (symbol
  (lib_id "power:+3V3")
  (at 152.4 134.62 0)
  (unit 1)
  (exclude_from_sim no)
  (in_bom yes)
  (on_board yes)
  (dnp no)
  (property "Reference" "#PWR050" (at 152.4 134.62 0) (hide yes) (effects (font (size 1.27 1.27))))
  (property "Value" "+3V3" (at 152.4 131.02 0) (effects (font (size 1.27 1.27))))
  (property "Footprint" "" (at 152.4 134.62 0) (hide yes) (effects (font (size 1.27 1.27))))
  (property "Datasheet" "" (at 152.4 134.62 0) (hide yes) (effects (font (size 1.27 1.27))))
  (pin "1"))
 (wire
  (pts (xy 167.64 157.48) (xy 167.64 154.94))
  (stroke (width 0) (type default)))
 (symbol
  (lib_id "power:+3V3")
  (at 167.64 154.94 0)
  (unit 1)
  (exclude_from_sim no)
  (in_bom yes)
  (on_board yes)
  (dnp no)
  (property "Reference" "#PWR051" (at 167.64 154.94 0) (hide yes) (effects (font (size 1.27 1.27))))
  (property "Value" "+3V3" (at 167.64 151.34 0) (effects (font (size 1.27 1.27))))
  (property "Footprint" "" (at 167.64 154.94 0) (hide yes) (effects (font (size 1.27 1.27))))
  (property "Datasheet" "" (at 167.64 154.94 0) (hide yes) (effects (font (size 1.27 1.27))))
  (pin "1"))
 (wire
  (pts (xy 248.92 193.04) (xy 246.38 193.04))
  (stroke (width 0) (type default)))
 (wire
  (pts (xy 246.38 193.04) (xy 246.38 190.5))
  (stroke (width 0) (type default)))
 (symbol
  (lib_id "power:+3V3")
  (at 246.38 190.5 0)
  (unit 1)
  (exclude_from_sim no)
  (in_bom yes)
  (on_board yes)
  (dnp no)
  (property "Reference" "#PWR052" (at 246.38 190.5 0) (hide yes) (effects (font (size 1.27 1.27))))
  (property "Value" "+3V3" (at 246.38 186.9 0) (effects (font (size 1.27 1.27))))
  (property "Footprint" "" (at 246.38 190.5 0) (hide yes) (effects (font (size 1.27 1.27))))
  (property "Datasheet" "" (at 246.38 190.5 0) (hide yes) (effects (font (size 1.27 1.27))))
  (pin "1"))
 (wire
  (pts (xy 248.92 200.66) (xy 246.38 200.66))
  (stroke (width 0) (type default)))
 (symbol
  (lib_id "power:GND")
  (at 246.38 200.66 270)
  (unit 1)
  (exclude_from_sim no)
  (in_bom yes)
  (on_board yes)
  (dnp no)
  (property "Reference" "#PWR053" (at 246.38 200.66 0) (hide yes) (effects (font (size 1.27 1.27))))
  (property "Value" "GND" (at 251.33 200.66 90) (hide yes) (effects (font (size 1.27 1.27))))
  (property "Footprint" "" (at 246.38 200.66 0) (hide yes) (effects (font (size 1.27 1.27))))
  (property "Datasheet" "" (at 246.38 200.66 0) (hide yes) (effects (font (size 1.27 1.27))))
  (pin "1"))
 (wire
  (pts (xy 248.92 233.68) (xy 246.38 233.68))
  (stroke (width 0) (type default)))
 (symbol
  (lib_id "power:GND")
  (at 246.38 233.68 270)
  (unit 1)
  (exclude_from_sim no)
  (in_bom yes)
  (on_board yes)
  (dnp no)
  (property "Reference" "#PWR054" (at 246.38 233.68 0) (hide yes) (effects (font (size 1.27 1.27))))
  (property "Value" "GND" (at 251.33 233.68 90) (hide yes) (effects (font (size 1.27 1.27))))
  (property "Footprint" "" (at 246.38 233.68 0) (hide yes) (effects (font (size 1.27 1.27))))
  (property "Datasheet" "" (at 246.38 233.68 0) (hide yes) (effects (font (size 1.27 1.27))))
  (pin "1"))
 (hierarchical_label "GEST_INT"
  (shape passive)
  (at 30.48 172.72 180)
  (effects (font (size 1.27 1.27)) (justify right)))
 (hierarchical_label "GEST_SCL"
  (shape passive)
  (at 30.48 147.32 180)
  (effects (font (size 1.27 1.27)) (justify right)))
 (hierarchical_label "GEST_SDA"
  (shape passive)
  (at 30.48 167.64 180)
  (effects (font (size 1.27 1.27)) (justify right)))
 (hierarchical_label "GPS_PPS"
  (shape passive)
  (at 30.48 111.76 180)
  (effects (font (size 1.27 1.27)) (justify right)))
 (hierarchical_label "GPS_RX"
  (shape passive)
  (at 30.48 106.68 180)
  (effects (font (size 1.27 1.27)) (justify right)))
 (hierarchical_label "GPS_TX"
  (shape passive)
  (at 30.48 109.22 180)
  (effects (font (size 1.27 1.27)) (justify right)))
 (hierarchical_label "IMU_INT"
  (shape passive)
  (at 30.48 81.28 180)
  (effects (font (size 1.27 1.27)) (justify right)))
 (hierarchical_label "IMU_RST"
  (shape passive)
  (at 30.48 91.44 180)
  (effects (font (size 1.27 1.27)) (justify right)))
 (hierarchical_label "IMU_SCL"
  (shape passive)
  (at 30.48 55.88 180)
  (effects (font (size 1.27 1.27)) (justify right)))
 (hierarchical_label "IMU_SDA"
  (shape passive)
  (at 30.48 76.2 180)
  (effects (font (size 1.27 1.27)) (justify right)))
 (hierarchical_label "NRST"
  (shape passive)
  (at 30.48 203.2 180)
  (effects (font (size 1.27 1.27)) (justify right)))
 (hierarchical_label "OBD_RX"
  (shape passive)
  (at 30.48 238.76 180)
  (effects (font (size 1.27 1.27)) (justify right)))
 (hierarchical_label "OBD_TX"
  (shape passive)
  (at 30.48 236.22 180)
  (effects (font (size 1.27 1.27)) (justify right)))
 (hierarchical_label "SWCLK"
  (shape passive)
  (at 30.48 198.12 180)
  (effects (font (size 1.27 1.27)) (justify right)))
 (hierarchical_label "SWDIO"
  (shape passive)
  (at 30.48 195.58 180)
  (effects (font (size 1.27 1.27)) (justify right)))
 (hierarchical_label "VIN_POD"
  (shape input)
  (at 30.48 233.68 180)
  (effects (font (size 1.27 1.27)) (justify right)))
 (wire
  (pts (xy 30.48 111.76) (xy 248.92 111.76))
  (stroke (width 0) (type default)))
 (wire
  (pts (xy 30.48 106.68) (xy 248.92 106.68))
  (stroke (width 0) (type default)))
 (wire
  (pts (xy 30.48 109.22) (xy 248.92 109.22))
  (stroke (width 0) (type default)))
 (wire
  (pts (xy 30.48 91.44) (xy 248.92 91.44))
  (stroke (width 0) (type default)))
 (wire
  (pts (xy 30.48 203.2) (xy 248.92 203.2))
  (stroke (width 0) (type default)))
 (wire
  (pts (xy 30.48 238.76) (xy 248.92 238.76))
  (stroke (width 0) (type default)))
 (wire
  (pts (xy 30.48 236.22) (xy 248.92 236.22))
  (stroke (width 0) (type default)))
 (wire
  (pts (xy 30.48 198.12) (xy 248.92 198.12))
  (stroke (width 0) (type default)))
 (wire
  (pts (xy 30.48 195.58) (xy 248.92 195.58))
  (stroke (width 0) (type default)))
 (wire
  (pts (xy 30.48 147.32) (xy 152.4 147.32))
  (stroke (width 0) (type default)))
 (wire
  (pts (xy 152.4 144.78) (xy 152.4 147.32))
  (stroke (width 0) (type default)))
 (wire
  (pts (xy 152.4 147.32) (xy 248.92 147.32))
  (stroke (width 0) (type default)))
 (junction
  (at 152.4 147.32)
  (diameter 0)
  (color 0 0 0 0))
 (wire
  (pts (xy 30.48 233.68) (xy 31.75 233.68))
  (stroke (width 0) (type default)))
 (wire
  (pts (xy 31.75 231.14) (xy 31.75 233.68))
  (stroke (width 0) (type default)))
 (wire
  (pts (xy 31.75 231.14) (xy 248.92 231.14))
  (stroke (width 0) (type default)))
 (wire
  (pts (xy 30.48 55.88) (xy 152.4 55.88))
  (stroke (width 0) (type default)))
 (wire
  (pts (xy 152.4 53.34) (xy 152.4 55.88))
  (stroke (width 0) (type default)))
 (wire
  (pts (xy 152.4 55.88) (xy 152.4 58.42))
  (stroke (width 0) (type default)))
 (wire
  (pts (xy 152.4 58.42) (xy 248.92 58.42))
  (stroke (width 0) (type default)))
 (junction
  (at 152.4 55.88)
  (diameter 0)
  (color 0 0 0 0))
 (wire
  (pts (xy 30.48 76.2) (xy 167.64 76.2))
  (stroke (width 0) (type default)))
 (wire
  (pts (xy 167.64 73.66) (xy 167.64 74.93))
  (stroke (width 0) (type default)))
 (wire
  (pts (xy 167.64 74.93) (xy 167.64 76.2))
  (stroke (width 0) (type default)))
 (wire
  (pts (xy 167.64 74.93) (xy 175.26 74.93))
  (stroke (width 0) (type default)))
 (wire
  (pts (xy 175.26 60.96) (xy 175.26 74.93))
  (stroke (width 0) (type default)))
 (wire
  (pts (xy 175.26 60.96) (xy 248.92 60.96))
  (stroke (width 0) (type default)))
 (junction
  (at 167.64 74.93)
  (diameter 0)
  (color 0 0 0 0))
 (wire
  (pts (xy 30.48 167.64) (xy 163.83 167.64))
  (stroke (width 0) (type default)))
 (wire
  (pts (xy 163.83 149.86) (xy 163.83 167.64))
  (stroke (width 0) (type default)))
 (wire
  (pts (xy 163.83 149.86) (xy 248.92 149.86))
  (stroke (width 0) (type default)))
 (wire
  (pts (xy 163.83 167.64) (xy 167.64 167.64))
  (stroke (width 0) (type default)))
 (wire
  (pts (xy 167.64 165.1) (xy 167.64 167.64))
  (stroke (width 0) (type default)))
 (junction
  (at 163.83 167.64)
  (diameter 0)
  (color 0 0 0 0))
 (wire
  (pts (xy 30.48 81.28) (xy 177.8 81.28))
  (stroke (width 0) (type default)))
 (wire
  (pts (xy 177.8 63.5) (xy 177.8 81.28))
  (stroke (width 0) (type default)))
 (wire
  (pts (xy 177.8 63.5) (xy 248.92 63.5))
  (stroke (width 0) (type default)))
 (wire
  (pts (xy 30.48 172.72) (xy 175.26 172.72))
  (stroke (width 0) (type default)))
 (wire
  (pts (xy 175.26 152.4) (xy 175.26 172.72))
  (stroke (width 0) (type default)))
 (wire
  (pts (xy 175.26 152.4) (xy 248.92 152.4))
  (stroke (width 0) (type default)))
 (embedded_fonts no))
